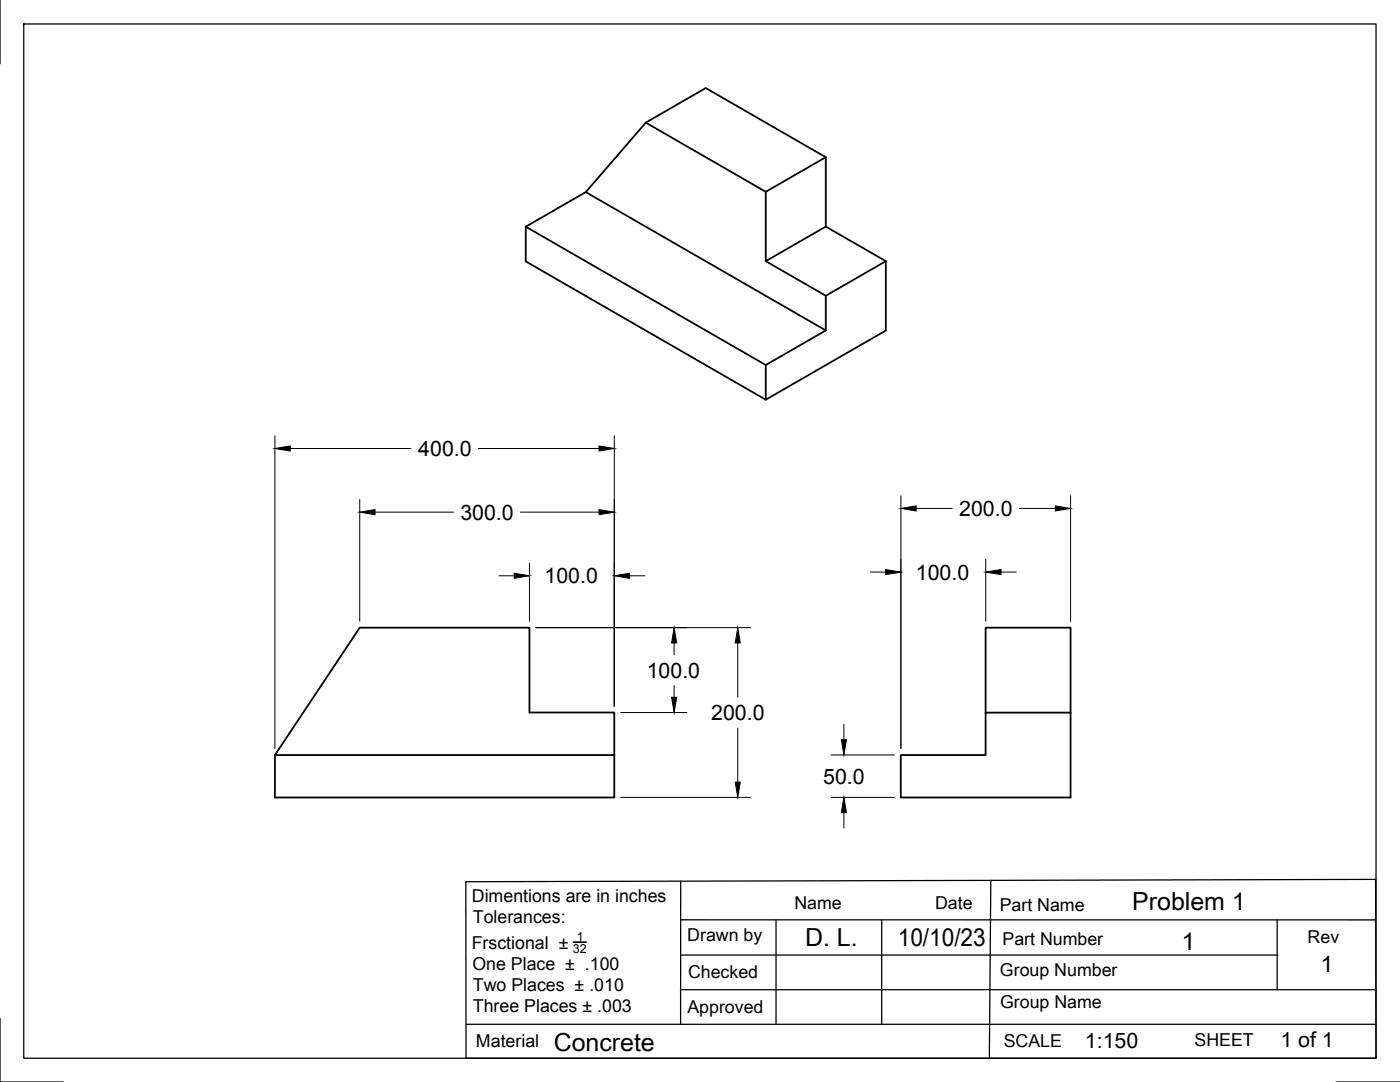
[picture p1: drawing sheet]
<svg xmlns="http://www.w3.org/2000/svg" width="279mm" height="216mm" viewBox="0 0 279 216" stroke-linecap="round" stroke-linejoin="round" font-family="sans-serif">
<!-- layer: Visible -->
<path d="M116.9 38.3l12-13.8 11.9-6.9 24 13.8v13.8l12 6.9v13.9l-24 13.8v-7M128.9 24.5l23.9 13.8 12-6.9M152.8 38.3v13.8l12-6.9M104.9 45.2l12-6.9 47.9 27.6-12 6.9zM104.9 45.2v7l47.9 27.6M152.8 52.1l12 6.9v6.9M176.8 52.1l-12 6.9M54.9 150.7v8.4h67.7v-16.9h-16.9v-17h-33.9l-16.9 25.5h67.7M196.7 142.2v-17h17v33.9h-33.9v-8.4h16.9v-8.5h17" fill="none" stroke="#000" stroke-width=".36"/>
<!-- layer: Titleblock -->
<path d="M93 175.9l181.5-.4 .1 35.7h-181.6zM135.8 175.8v28.6M197.7 175.7l-.3 35.5M135.8 190.6h119.2M135.8 197.5h138.6M135.8 183.5l138.6 .1M154.9 183.6v20.8M176 183.6v20.8M254.9 183.6v13.9M93 204.4h181.6" fill="none" stroke="#000" stroke-width=".25"/>
<path d="M114.4 188h2.6" fill="none" stroke="#000" stroke-width=".36"/>
<!-- layer: Border -->
<path d="M0 0v12.7M4.7 4.8h269.9v206.4h-269.9zM0 203.2v12.7h12.7M266.7 215.9h12.7" fill="none" stroke="#000" stroke-width=".25"/>
<!-- layer: FD_Dimensions -->
<g fill="none" stroke="#000" stroke-width=".2">
<path d="M54.9 87v62.4M57.9 89.5h24.1M71.8 99.7v24.3M95.5 89.5h24M122.6 87v53.9M179.8 98.9v50.5M213.7 98.9v25.1M74.8 102.2h15.7M99.6 114.9h3M103.9 102.2h15.6M105.7 112.4v11.6M125.6 114.9h3.1"/>
<path d="M173.7 114.2h3M182.8 101.5h7.2M196.7 111.6v12.4M199.8 114.2h3M203.4 101.5h7.2M106.9 125.2h42.9M134.5 128.3v2.3M134.5 136.8v2.3M147.2 128.3v10.8M123.9 159.1h25.9M123.9 142.2h13.2M147.2 145.3v10.8"/>
<path d="M165.9 159.1h12.6M165.9 150.6h12.6M168.4 144.5v3.1M168.4 162.2v3"/>
</g>
<g fill="#000" stroke="#000" stroke-width=".2">
<path d="M54.9 89.5l3-.5v1zM119.5 89l3.1 .5-3.1 .5zM71.8 102.2l3-.5v1zM102.6 114.4l3.1 .5-3.1 .5zM119.5 101.7l3.1 .5-3.1 .5zM122.6 114.9l3-.5v1zM176.7 113.6l3.1 .6-3.1 .5zM179.8 101.5l3-.6v1.1zM196.7 114.2l3.1-.6v1.1zM210.6 100.9l3.1 .6-3.1 .5zM134.5 125.2l.5 3.1h-1zM134 139.1h1l-.5 3.1z"/>
<path d="M147.2 125.2l.5 3.1h-1zM146.7 156.1h1l-.5 3zM167.9 147.6h1l-.5 3zM168.4 159.1l.5 3.1h-1z"/>
</g>
<g font-size="5">
<text x="226" y="181.6">Problem 1</text>
<text x="160.7" y="188.8">D. L.</text>
<text x="179.2" y="188.8">10/10/23</text>
<text x="235.8" y="189.5">1</text>
<text x="110.5" y="209.7">Concrete</text>
</g>
<text font-size="4.6" x="263.5" y="194">1</text>
<g font-size="4.3">
<text x="83.5" y="91">400.0</text>
<text x="91.9" y="103.7">300.0</text>
<text x="191.4" y="103">200.0</text>
<text x="108.7" y="116.4">100.0</text>
<text x="182.8" y="115.7">100.0</text>
<text x="129.1" y="135.2">100.0</text>
<text x="141.9" y="143.7">200.0</text>
<text x="164.3" y="156.4">50.0</text>
<text x="216.5" y="209.2">1:150</text>
<text x="255.5" y="209">1 of 1</text>
</g>
<g font-size="3.5">
<text x="94.2" y="180">Dimentions are in inches</text>
<text x="94.4" y="184.2">Tolerances:</text>
<text x="158.5" y="181.4">Name</text>
<text x="186.6" y="181.3">Date</text>
<text x="199.5" y="181.8">Part Name</text>
<text x="94.1" y="189.3">Frsctional ±</text>
<text x="137.2" y="187.7">Drawn by</text>
<text x="200.1" y="188.6">Part Number</text>
<text x="261" y="188.1">Rev</text>
<text x="94.3" y="193.5">One Place ± .100</text>
<text x="94.4" y="197.8">Two Places ± .010</text>
<text x="137.3" y="195.1">Checked</text>
<text x="199.6" y="194.7">Group Number</text>
<text x="94.4" y="202">Three Places ± .003</text>
<text x="137.2" y="202">Approved</text>
<text x="199.6" y="201.1">Group Name</text>
<text x="95" y="208.9">Material</text>
<text x="200.3" y="208.9">SCALE</text>
<text x="238.4" y="208.7">SHEET</text>
</g>
<g font-size="2.5">
<text x="114.3" y="190.1">32</text>
<text x="115.1" y="187.7">1</text>
</g>
</svg>
